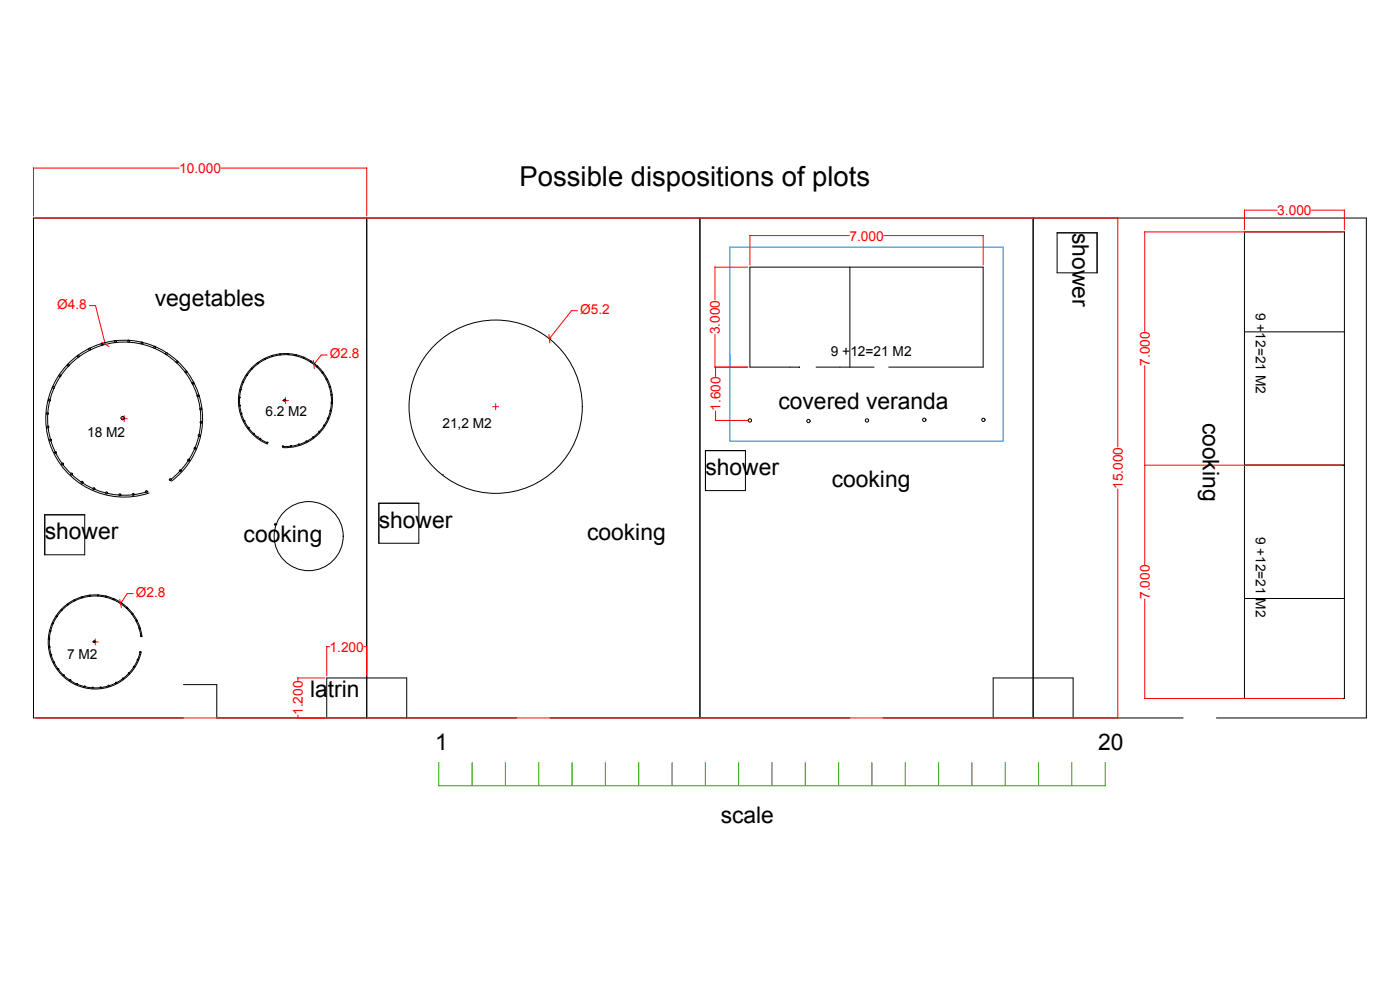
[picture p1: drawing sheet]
<svg xmlns="http://www.w3.org/2000/svg" width="420mm" height="297mm" viewBox="0 0 420 297" stroke-linecap="round" stroke-linejoin="round" font-family="sans-serif">
<g fill="none" stroke="#000" stroke-width=".3">
<path d="M110.1 65.4v150M210.1 65.4v150M310.1 65.4v150M317.2 69.9h12v12h-12zM373.5 69.6h30v140h-30zM255.1 80.1v30M373.5 99.6h30M237.2 110.1h-12.1v-30h70v30h-28.4M237.4 110.1h.1M237.7 110.1h.1M238 110.1h.1M238.3 110.1h.1"/>
<path d="M238.6 110.1h.1M238.9 110.1h.1M239.2 110.1h.1M239.5 110.1h.1M239.8 110.1h.2M244.9 110.1h17.4M36.8 125.5h.5M80.2 133.2a14.1 14.1 0 0 1-4.3-23.2 14.1 14.1 0 0 1 23 5.3 14.1 14.1 0 0 1-14.1 19M80.4 132.9a13.8 13.8 0 0 1-4.2-22.7 13.8 13.8 0 0 1 22.4 5.3 13.8 13.8 0 0 1-13.8 18.5M85.4 120.1h.5M211.7 135.2h12v12h-12zM373.5 139.6h30"/>
<path d="M13.4 154.5h12v12h-12zM51.2 143.9a23 23 0 0 0-2.8-38.4 23 23 0 0 0-34 17.9 23 23 0 0 0 30 24M51.5 144.4a23.5 23.5 0 0 0-2.8-39.4 23.5 23.5 0 0 0-34.9 18.4 23.5 23.5 0 0 0 30.9 24.5M82.6 157.4h.5M113.7 151h12v12h-12zM373.5 179.6h30M28.3 192.5h.5M42.3 191a13.8 13.8 0 0 0-20.7-10.3 13.8 13.8 0 0 0-1.1 23.1 13.8 13.8 0 0 0 21.6-8.3M42.6 191a14.1 14.1 0 0 0-21.1-10.6 14.1 14.1 0 0 0-1.2 23.6 14.1 14.1 0 0 0 22.1-8.4M55.1 215.4h-45v-150h400v150h-45M55.1 205.4h10v10h90M98.1 215.4v-12h24v12"/>
<path d="M165.1 215.4h90M265.1 215.4h90M298.1 215.4v-12h24v12"/>
<circle cx="16.1" cy="116.3" r=".3"/>
<circle cx="18" cy="112.7" r=".3"/>
<circle cx="20.5" cy="109.6" r=".3"/>
<circle cx="23.5" cy="106.9" r=".3"/>
<circle cx="26.9" cy="104.8" r=".3"/>
<circle cx="30.6" cy="103.3" r=".3"/>
<circle cx="34.6" cy="102.5" r=".3"/>
<circle cx="38.6" cy="102.3" r=".3"/>
<circle cx="42.6" cy="102.9" r=".3"/>
<circle cx="46.4" cy="104.2" r=".3"/>
<circle cx="50" cy="106.1" r=".3"/>
<circle cx="53.1" cy="108.6" r=".3"/>
<circle cx="55.8" cy="111.6" r=".3"/>
<circle cx="57.9" cy="115" r=".3"/>
<circle cx="59.4" cy="118.7" r=".3"/>
<circle cx="71.9" cy="119.3" r=".18"/>
<circle cx="72.2" cy="116.9" r=".18"/>
<circle cx="73" cy="114.6" r=".18"/>
<circle cx="74.1" cy="112.5" r=".18"/>
<circle cx="75.6" cy="110.6" r=".18"/>
<circle cx="77.4" cy="109" r=".18"/>
<circle cx="79.5" cy="107.7" r=".18"/>
<circle cx="81.7" cy="106.8" r=".18"/>
<circle cx="84.1" cy="106.3" r=".18"/>
<circle cx="86.5" cy="106.2" r=".18"/>
<circle cx="88.9" cy="106.6" r=".18"/>
<circle cx="91.2" cy="107.3" r=".18"/>
<circle cx="93.3" cy="108.5" r=".18"/>
<circle cx="95.2" cy="110" r=".18"/>
<circle cx="96.8" cy="111.8" r=".18"/>
<circle cx="98.1" cy="113.8" r=".18"/>
<circle cx="99" cy="116.1" r=".18"/>
<circle cx="99.5" cy="118.4" r=".18"/>
<circle cx="14.2" cy="124.1" r=".3"/>
<circle cx="14.3" cy="128.1" r=".3"/>
<circle cx="14.8" cy="120.1" r=".3"/>
<circle cx="15.2" cy="132.1" r=".3"/>
<circle cx="16.7" cy="135.8" r=".3"/>
<circle cx="18.8" cy="139.2" r=".3"/>
<circle cx="36.8" cy="125.5" r=".5"/>
<circle cx="56.6" cy="138.1" r=".3"/>
<circle cx="58.5" cy="134.5" r=".3"/>
<circle cx="59.8" cy="130.7" r=".3"/>
<circle cx="60.2" cy="122.7" r=".3"/>
<circle cx="60.4" cy="126.7" r=".3"/>
<circle cx="71.9" cy="121.7" r=".18"/>
<circle cx="72.4" cy="124.1" r=".18"/>
<circle cx="73.3" cy="126.3" r=".18"/>
<circle cx="74.6" cy="128.4" r=".18"/>
<circle cx="76.2" cy="130.2" r=".18"/>
<circle cx="78.1" cy="131.7" r=".18"/>
<circle cx="80.2" cy="132.8" r=".18"/>
<circle cx="84.9" cy="133.9" r=".18"/>
<circle cx="85.4" cy="120.1" r=".3"/>
<circle cx="87.3" cy="133.8" r=".18"/>
<circle cx="89.7" cy="133.3" r=".18"/>
<circle cx="91.9" cy="132.5" r=".18"/>
<circle cx="94" cy="131.2" r=".18"/>
<circle cx="95.8" cy="129.6" r=".18"/>
<circle cx="97.3" cy="127.7" r=".18"/>
<circle cx="98.4" cy="125.5" r=".18"/>
<circle cx="99.2" cy="123.3" r=".18"/>
<circle cx="99.5" cy="120.9" r=".18"/>
<circle cx="148.8" cy="122" r="26"/>
<circle cx="225.1" cy="126.1" r=".5"/>
<circle cx="242.6" cy="126.3" r=".5"/>
<circle cx="260.2" cy="126.1" r=".5"/>
<circle cx="277.4" cy="126" r=".5"/>
<circle cx="295.1" cy="126" r=".5"/>
<circle cx="21.5" cy="142.2" r=".3"/>
<circle cx="24.6" cy="144.7" r=".3"/>
<circle cx="28.2" cy="146.6" r=".3"/>
<circle cx="32" cy="147.9" r=".3"/>
<circle cx="36" cy="148.5" r=".3"/>
<circle cx="40" cy="148.3" r=".3"/>
<circle cx="43.9" cy="147.5" r=".3"/>
<circle cx="51.1" cy="143.9" r=".3"/>
<circle cx="54.1" cy="141.2" r=".3"/>
<circle cx="82.6" cy="157.4" r=".25"/>
<circle cx="24.6" cy="179.2" r=".18"/>
<circle cx="27" cy="178.7" r=".18"/>
<circle cx="29.4" cy="178.6" r=".18"/>
<circle cx="31.8" cy="179" r=".18"/>
<circle cx="34.1" cy="179.7" r=".18"/>
<circle cx="92.6" cy="160.9" r="10.4"/>
<circle cx="14.8" cy="191.7" r=".18"/>
<circle cx="14.8" cy="194.1" r=".18"/>
<circle cx="15.1" cy="189.3" r=".18"/>
<circle cx="15.3" cy="196.5" r=".18"/>
<circle cx="15.9" cy="187" r=".18"/>
<circle cx="16.2" cy="198.7" r=".18"/>
<circle cx="17" cy="184.9" r=".18"/>
<circle cx="18.5" cy="183" r=".18"/>
<circle cx="20.3" cy="181.4" r=".18"/>
<circle cx="22.4" cy="180.1" r=".18"/>
<circle cx="28.3" cy="192.5" r=".3"/>
<circle cx="36.2" cy="180.9" r=".18"/>
<circle cx="38.1" cy="182.4" r=".18"/>
<circle cx="39.7" cy="184.2" r=".18"/>
<circle cx="41" cy="186.2" r=".18"/>
<circle cx="41.3" cy="198" r=".18"/>
<circle cx="41.9" cy="188.5" r=".18"/>
<circle cx="42.1" cy="195.7" r=".18"/>
<circle cx="42.4" cy="190.9" r=".18"/>
<circle cx="17.5" cy="200.8" r=".18"/>
<circle cx="19.1" cy="202.6" r=".18"/>
<circle cx="21" cy="204.1" r=".18"/>
<circle cx="23.1" cy="205.2" r=".18"/>
<circle cx="25.4" cy="206" r=".18"/>
<circle cx="27.8" cy="206.3" r=".18"/>
<circle cx="30.2" cy="206.2" r=".18"/>
<circle cx="32.6" cy="205.8" r=".18"/>
<circle cx="34.8" cy="204.9" r=".18"/>
<circle cx="36.9" cy="203.6" r=".18"/>
<circle cx="38.7" cy="202" r=".18"/>
<circle cx="40.2" cy="200.1" r=".18"/>
</g>
<g fill="none" stroke="#f00" stroke-width=".3">
<path d="M10.1 50.4h43.7M10.1 50.4v14.4M10.1 50.4h.1M66.4 50.4h43.7M110.1 50.4v14.4M110.1 50.4h.1M10.7 65.4h324.8M225.1 70.7h29.8M225.1 70.7v8.8M225.1 70.7h.1M265.2 70.7h29.9M295.1 70.7v8.8"/>
<path d="M295.1 70.7h.1M335.5 65.4h.1M335.5 65.4v68.7M343.6 69.6h59.3M343.6 69.6h.1M343.6 69.6v29.8M373.5 63.1h9.8M373.5 63.1v5.8M373.5 63.1h.1M393.6 63.1h9.9M403.5 63.1v5.8M403.5 63.1h.1"/>
<path d="M26.9 91.7h1.8l2.9 11.6M173.3 93.2h-1.8l-6.6 8.4h.5M214.6 80.1h9.8M214.6 80.1v.1M214.6 80.1v9.9M30.5 102.7l2.2 1.3M85.7 119.3v1.8M94 108.1l.3 2.5M98.2 106.5h-1.8l-2.2 2.8h.5M164.7 100.4l.3 2.5M214.6 110.1h9.8M214.6 110.1v.1"/>
<path d="M214.6 100.3v9.9M214.7 110.1v.1M214.7 110.1v2.9M343.6 109.7v59.7M36.4 125.6h1.8M37.3 124.7v1.8M77.2 131.1h.5M84.8 120.2h1.8M147.9 122h1.8M148.8 121.1v1.8M214.7 126.1h9.7M214.7 126.1v.1"/>
<path d="M214.7 123.3v2.9M343.6 139.6h59.3M343.6 139.6h.1M132.6 142.4h.5M335.5 146.7v68.7M35.9 179.9l.5 2.5M40 178.1h-1.8l-2 3h.5M343.6 179.7v29.9M27.7 192.6h1.8M28.6 191.7v1.8M98.1 194h.8M98.1 194v8.8"/>
<path d="M98.1 194h.1M109.2 194h.9M110.1 194v8.8M110.1 194h.1M10.7 215.4h324.8M21 204.1h.5M89.4 203.4h8M89.4 215.4h.1M89.4 203.4h.1M89.4 203.4v.9M89.4 214.6v.8M335.5 215.4h.1"/>
<path d="M343.6 209.6h59.3M343.6 209.6h.1"/>
</g>
<path d="M219.1 74.1h82v58.2h-82z" fill="none" stroke="#0080ff" stroke-width=".3"/>
<g fill="none" stroke="#29a600" stroke-width=".3">
<path d="M131.7 228.8v7h200v-7M141.7 228.8v7M151.7 228.8v7M161.7 228.8v7M171.7 228.8v7M181.7 228.8v7M191.7 228.8v7M201.7 228.8v7M211.7 228.8v7M221.7 228.8v7M231.7 228.8v7M241.7 228.8v7"/>
<path d="M251.7 228.8v7M261.7 228.8v7M271.7 228.8v7M281.7 228.8v7M291.7 228.8v7M301.7 228.8v7M311.7 228.8v7M321.7 228.8v7"/>
</g>
<text font-size="8.2" x="155.9" y="55.9">Possible dispositions of plots</text>
<g font-size="6.9">
<text x="321.8" y="69.8" transform="rotate(90 321.8 69.8)">shower</text>
<text x="46.5" y="91.7">vegetables</text>
<text x="233.6" y="122.8">covered veranda</text>
<text x="361" y="126.8" transform="rotate(90 361 126.8)">cooking</text>
<text x="211.7" y="142.6">shower</text>
<text x="249.6" y="146.2">cooking</text>
<text x="13.4" y="161.9">shower</text>
<text x="113.7" y="158.4">shower</text>
<text x="176.2" y="161.9">cooking</text>
<text x="73.1" y="162.7">cooking</text>
<text x="93" y="209.2">latrin</text>
<text x="130.6" y="225.1">1</text>
<text x="329.6" y="225">20</text>
<text x="216.3" y="247.1">scale</text>
</g>
<g font-size="4.1" fill="#f00">
<text x="53.8" y="51.9">10.000</text>
<text x="383.3" y="64.6">3.000</text>
<text x="254.9" y="72.2">7.000</text>
<text x="17.1" y="92.7">Ø4.8</text>
<text x="174.1" y="94.2">Ø5.2</text>
<text x="216.1" y="100.3" transform="rotate(-90 216.1 100.3)">3.000</text>
<text x="99" y="107.5">Ø2.8</text>
<text x="345.1" y="109.7" transform="rotate(-90 345.1 109.7)">7.000</text>
<text x="216.2" y="123.3" transform="rotate(-90 216.2 123.3)">1.600</text>
<text x="337" y="146.7" transform="rotate(-90 337 146.7)">15.000</text>
<text x="40.8" y="179.1">Ø2.8</text>
<text x="345.1" y="179.7" transform="rotate(-90 345.1 179.7)">7.000</text>
<text x="98.9" y="195.5">1.200</text>
<text x="90.9" y="214.6" transform="rotate(-90 90.9 214.6)">1.200</text>
</g>
<g font-size="4.1">
<text x="376.9" y="93.9" transform="rotate(90 376.9 93.9)">9 +12=21 M2</text>
<text x="249.4" y="106.7">9 +12=21 M2</text>
<text x="79.6" y="124.8">6.2 M2</text>
<text x="26.2" y="131">18 M2</text>
<text x="132.8" y="128.4">21,2 M2</text>
<text x="376.9" y="161" transform="rotate(90 376.9 161)">9 +12=21 M2</text>
<text x="20.1" y="197.9">7 M2</text>
</g>
</svg>
